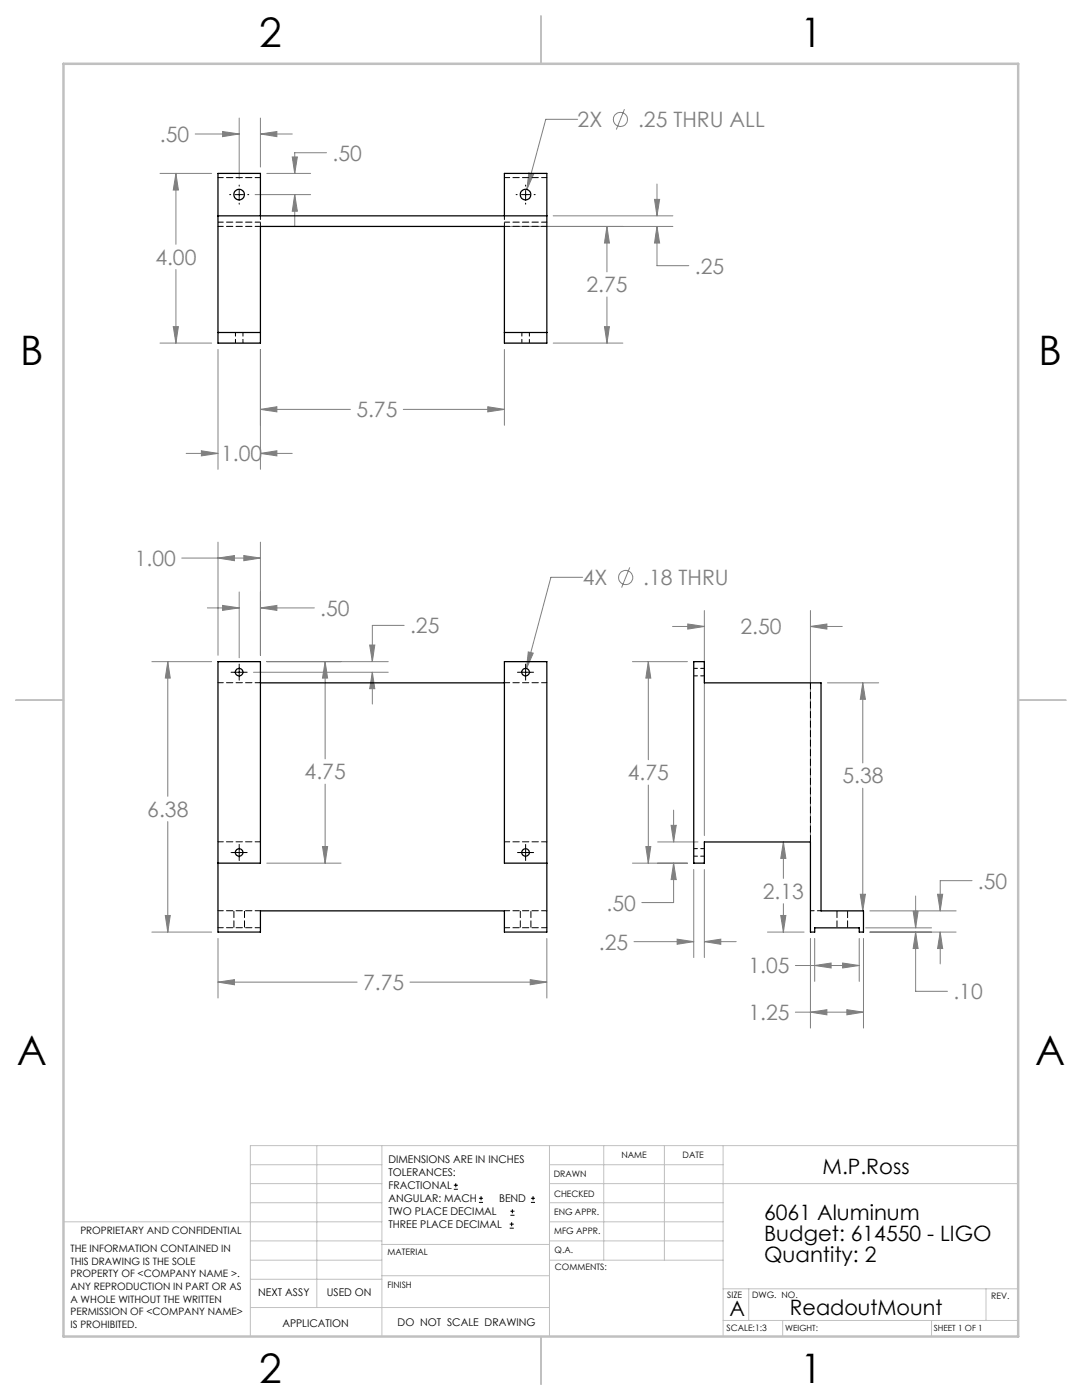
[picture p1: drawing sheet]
<svg xmlns="http://www.w3.org/2000/svg" width="216mm" height="279mm" viewBox="0 0 216 279" stroke-linecap="round" stroke-linejoin="round" font-family="sans-serif">
<g fill="none" stroke="#808080" stroke-width=".2">
<path d="M31.9 34.6h10.3M35.1 34.6v14.2M35.1 34.6l.5 3.3h-1zM38.9 26.7h8.8M44.4 26.2l3.3 .5-3.3 .6zM47.7 23.6v12.1M50.9 38.8h11.1M52 23.6v9.7M52 26.7h6.3M52 26.7l3.2-.5v1.1zM53.2 34.6h8.8M58.3 31.3h1l-.5 3.3z"/>
<path d="M58.8 38.8v6.4M58.8 38.8l.5 3.4h-1zM65.2 30.5h-6.4v4.1M105.5 34.5l1 .3-1.4 3zM115.3 23.8h-6.4l-3.8 14M124.6 21.8l-1.6 4.1M130.6 39.8h1l-.5 3.3zM131.1 36.7v6.4M35.1 53.8v14.7M101.9 45.2h32.4M110.4 43.1h23.9M121.1 45.2l.5 3.3h-1z"/>
<path d="M121.1 45.2v9.1M121.1 59.3v9.2M131.1 45.2v7.8h6.3M131.1 45.2l.5 3.3h-1zM31.9 68.5h10.3M34.6 65.2h1l-.5 3.3zM43.5 69.7v24M52 69.7v24M100.6 69.7v15.2M110.4 68.5h13.9M120.6 65.2h1l-.5 3.3zM37.1 90.5h6.4"/>
<path d="M40.2 90l3.3 .5-3.3 .5zM52 81.7h17.9M52 90.5h6.3M52 81.7l3.2-.5v1zM52 90.5l3.2-.5v1zM80.5 81.7h20.1M97.3 81.2l3.3 .5-3.3 .5zM36.3 111.4h15.7M43.5 108.2v22.6M43.5 111.4l3.3-.5v1zM47.7 118.1v13.2M48.6 110.9l3.4 .5-3.4 .5z"/>
<path d="M52 108.2v22.6M116.3 115.2h-6.4l-4.8 18.2M125.7 113.2l-1.7 4.1M30.3 132h11.9M33.5 132v26.9M33.5 132l.5 3.3h-1zM41.4 121.3h6.3M44.4 120.8l3.3 .5-3.3 .5zM50.6 134.2h26.9M52 121.3h10.7M52 121.3l3.2-.5v1zM53.2 132h24.3"/>
<path d="M64.9 132v19.4M64.9 132l.5 3.3h-1.1zM73.8 128.7h1l-.5 3.3zM74.3 134.2l.5 3.2h-1zM74.3 134.2v6.3M80.6 124.8h-6.3v7.2M105.4 130.1l1 .3-1.3 3zM126.2 132h11M129.4 132l.5 3.3h-1zM129.4 132v19.6M134.2 125h6.3M137.2 124.5l3.3 .5-3.3 .6z"/>
<path d="M140.5 121.8v45M161.7 125l3.3-.5v1.1zM161.7 121.8v45M161.7 125h6.4M165.1 136.3h10.2M172.2 136.3v16M172.2 136.3l.5 3.3h-1zM64.9 156.5v15.8M129.4 156.7v15.6M172.2 157.3v24.5M33.5 164v22M53.2 172.3h14.9"/>
<path d="M64.3 168.9h1.1l-.5 3.4zM126.2 172.3h11M128.9 168.9h1l-.5 3.4zM131.2 168h8.1M133.9 164.7h1l-.5 3.3zM134.4 172.3v7.8h-6.3M134.4 161.7v6.3M134.4 172.3l.5 3.2h-1zM138.4 173.5v17.6M140.5 173.5v17.6M156.3 168v7.3M156.3 168l.5 3.3h-1z"/>
<path d="M171.7 178.5h1l-.5 3.3zM182.7 178.8v6.4M187.1 178.5h1l-.5 3.3zM194 175.8h-6.4v6M30.3 186h11.9M33 182.7h1l-.5 3.3zM43.5 187.3v11.9M43.5 196h27.8M43.5 196l3.3-.5v1zM81.8 196h27.3M105.8 195.5l3.3 .5-3.3 .5zM109.1 187.3v11.9"/>
<path d="M126.5 187.9h11.9M135.1 187.4l3.3 .5-3.3 .6zM140.5 187.9l3.3-.5v1.1zM140.5 187.9h6.4M153.1 186h7.3M155.8 182.7h1l-.5 3.3zM156.3 180.3v5.7M158.7 192.7h12.7M161.7 187.3v17.9M162.6 192.7l3.2-.5v1zM162.6 187.3v8.6M168.1 192.2l3.4 .5-3.4 .5z"/>
<path d="M171.4 187.3v8.6M172.3 187.3v17.9M172.7 185.2h13.2M173.6 186h17.2M173.6 181.8h17.2M182.2 181.9h1l-.5 3.3zM182.7 186l.5 3.3h-1zM182.7 186v11.8h6.4M187.6 186l.5 3.3h-1zM187.6 186v6.4M158.7 202h13.6M161.7 202l3.3-.5v1z"/>
<path d="M169 201.5l3.3 .5-3.3 .5z"/>
<circle cx="123.8" cy="23.8" r="1.41"/>
<circle cx="124.8" cy="115.3" r="1.41"/>
</g>
<g fill="none" stroke="#000" stroke-width=".2">
<path d="M45.8 38.8h.2M46.9 38.8h1.7M47.7 36.9v.2M47.7 38v1.7M49.4 38.8h.2M103 38.8h.2M104 38.8h1.7M104.9 36.9v.2M104.9 38v1.7M106.6 38.8h.2M47.7 40.5v.2M104.9 40.5v.2"/>
<path d="M46.1 134.2h3.2M47.7 132.5v3.2M103.3 134.2h3.2M104.9 132.5v3.2M46.1 170.1h3.2M47.7 168.5v3.2M103.3 170.1h3.2M104.9 168.5v3.2M90.6 237.3h.8M90.6 236.5h.8M90.9 236.1v.9M95.6 240h.8"/>
<path d="M95.6 239.1h.8M96 238.7v.8M105.9 240h.9M105.9 239.1h.9M106.4 238.7v.8M101.7 245.1h.8M101.7 244.3h.8M101.8 242.5h.9M101.8 241.7h.9M102.1 243.9v.8M102.2 241.3v.8"/>
</g>
<g fill="none" stroke="#c0c0c0" stroke-width=".2">
<path d="M50 232.4h26.2M50 236.2h26.2M63.2 228.6v32.3M76.2 228.6v38.1M109.6 228.6v38.1M109.6 232.4h34.7M109.6 236.2h93.6M120.5 228.6v22.9M132.6 228.6v22.9M144.3 228.6v38.1M203.2 228.6h-153.2v38.1M12.7 243.8h63.5"/>
<path d="M50 251.5h26.2M50 240h26.2M50 247.7h26.2M50 255.3h26.2M76.2 254.6h33.4M76.2 248.4h33.4M109.6 251.5h34.7M109.6 243.8h34.7M109.6 240h34.7M109.6 247.7h34.7M144.3 257.2h58.9M149.4 257.2v6.3"/>
<path d="M196.7 257.2v6.3M50 260.9h59.6M144.3 263.5h58.9M156.2 263.5v3.2M185.9 263.5v3.2"/>
</g>
<path d="M108 3.2v9.5M3.1 139.7h9.6M203.2 139.7h9.5M108 266.7v9.6" fill="none" stroke="#c0c0c0" stroke-width=".25"/>
<path d="M12.7 12.7h190.5v254h-190.5z" fill="none" stroke="#c0c0c0" stroke-width=".5"/>
<path d="M33.5 132l.5 3.3h-1zM33 182.7h1l-.5 3.3zM43.5 196l3.3-.5v1zM105.8 195.5l3.3 .5-3.3 .5zM64.9 132l.5 3.3h-1.1zM64.3 168.9h1.1l-.5 3.4zM48.6 110.9l3.4 .5-3.4 .5zM43.5 111.4l3.3-.5v1zM105.4 130.1l-.3 3.3 1.3-3zM74.3 134.2l.5 3.2h-1zM73.8 128.7h1l-.5 3.3zM44.4 120.8l3.3 .5-3.3 .5zM52 121.3l3.2-.5v1zM187.1 178.5h1l-.5 3.3zM187.6 186l.5 3.3h-1zM172.2 136.3l.5 3.3h-1zM171.7 178.5h1l-.5 3.3zM133.9 164.7h1l-.5 3.3zM134.4 172.3l.5 3.2h-1zM128.9 168.9h1l-.5 3.4zM129.4 132l.5 3.3h-1zM169 201.5l3.3 .5-3.3 .5zM161.7 202l3.3-.5v1zM168.1 192.2l3.4 .5-3.4 .5zM162.6 192.7l3.2-.5v1zM182.7 186l.5 3.3h-1zM182.2 181.9h1l-.5 3.3zM140.5 187.9l3.3-.5v1.1zM135.1 187.4l3.3 .5-3.3 .6zM156.3 168l.5 3.3h-1zM155.8 182.7h1l-.5 3.3zM137.2 124.5l3.3 .5-3.3 .6zM161.7 125l3.3-.5v1.1zM97.3 81.2l3.3 .5-3.3 .5zM52 81.7l3.2-.5v1zM52 90.5l3.2-.5v1zM40.2 90l3.3 .5-3.3 .5zM35.1 34.6l.5 3.3h-1zM34.6 65.2h1l-.5 3.3zM105.5 34.5l-.4 3.3 1.4-3zM120.6 65.2h1l-.5 3.3zM121.1 45.2l.5 3.3h-1zM131.1 45.2l.5 3.3h-1zM130.6 39.8h1l-.5 3.3zM44.4 26.2l3.3 .5-3.3 .6zM52 26.7l3.2-.5v1.1zM58.8 38.8l.5 3.4h-1zM58.3 31.3h1l-.5 3.3z" fill="#808080"/>
<g fill="none" stroke="#000" stroke-width=".25">
<path d="M43.5 43.1h65.6M52 43.1v-8.5h-8.5v33.9h8.5v-23.3h48.6v23.3h8.5v-33.9h-8.5v8.5M43.5 66.4h8.5M100.6 66.4h8.5M52 136.3h48.6M138.4 132h2.1v4.3h23.3v45.5h8.5v4.2h-.9v-.8h-8.8v.8h-.9v-18h-21.2v4.3h-2.1zM43.5 172.3h8.5v-40.3h-8.5v54h8.5v-4.2h48.6v4.2h8.5v-54h-8.5v40.3h8.5"/>
<circle cx="47.7" cy="38.8" r="1.07"/>
<circle cx="104.9" cy="38.8" r="1.07"/>
<circle cx="47.7" cy="134.1" r=".75"/>
<circle cx="104.9" cy="134.1" r=".75"/>
<circle cx="47.7" cy="170.1" r=".75"/>
<circle cx="104.9" cy="170.1" r=".75"/>
</g>
<g fill="none" stroke="#000" stroke-width=".2" stroke-dasharray="1.3 .6" stroke-dashoffset=".2">
<path d="M52 35.4h-8.5M100.6 35.4h8.5M52 45.2h-8.5M52 44.3h-8.5M100.6 45.2h8.5M100.6 44.3h8.5M43.5 136.2h8.5M109.1 136.2h-8.5M52 168h-8.5M100.6 168h8.5M52 185.1h-8.5M52 181.8h-8.5"/>
<path d="M100.6 185.1h8.5M100.6 181.8h8.5"/>
</g>
<path d="M46.7 181.8v3.3M48.8 185.1v-3.3M103.8 181.8v3.3M105.9 185.1v-3.3M167 181.8v3.3M169.1 185.1v-3.3" fill="none" stroke="#000" stroke-width=".2" stroke-dasharray="1.3 .6" stroke-dashoffset="-.1"/>
<path d="M161.7 168v-31.8" fill="none" stroke="#000" stroke-width=".2" stroke-dasharray="1.3 .6"/>
<path d="M52 45.2v-2.1M100.6 45.2v-2.1M47 66.3v2.2M48.5 68.5v-2.2M104.1 66.3v2.2M105.6 68.5v-2.2M138.4 134.9h2.2M140.6 133.4h-2.2M138.4 170.9h2.2M140.6 169.4h-2.2M161.7 181.8h2.1" fill="none" stroke="#000" stroke-width=".2" stroke-dasharray="1.3 .6" stroke-dashoffset=".5"/>
<g font-size="8.1">
<text x="51.7" y="9.3">2</text>
<text x="159.7" y="9.3">1</text>
<text x="4" y="72.8">B</text>
<text x="207.2" y="72.8">B</text>
<text x="3.3" y="212.5">A</text>
<text x="206.5" y="212.5">A</text>
<text x="51.7" y="276">2</text>
<text x="159.7" y="276">1</text>
</g>
<g font-size="4.2" fill="#808080">
<text x="31.9" y="28.3">.50</text>
<text x="115.3" y="25.4">2X</text>
<text x="127.3" y="25.4">.25 THRU ALL</text>
<text x="66.4" y="32.1">.50</text>
<text x="31" y="52.9">4.00</text>
<text x="117" y="58.3">2.75</text>
<text x="138.6" y="54.6">.25</text>
<text x="71.1" y="83.3">5.75</text>
<text x="44.1" y="92.1">1.00</text>
<text x="26.9" y="113">1.00</text>
<text x="116.3" y="116.8">4X</text>
<text x="128.4" y="116.8">.18 THRU</text>
<text x="63.9" y="122.9">.50</text>
<text x="81.8" y="126.4">.25</text>
<text x="147.7" y="126.6">2.50</text>
<text x="60.8" y="155.6">4.75</text>
<text x="125.3" y="155.7">4.75</text>
<text x="168.1" y="156.4">5.38</text>
<text x="29.4" y="163">6.38</text>
<text x="152.2" y="179.4">2.13</text>
<text x="195.1" y="177.3">.50</text>
<text x="121" y="181.7">.50</text>
<text x="119.5" y="189.5">.25</text>
<text x="72.4" y="197.6">7.75</text>
<text x="149.3" y="194.3">1.05</text>
<text x="149.3" y="203.6">1.25</text>
<text x="190.2" y="199.4">.10</text>
</g>
<g font-size="4.2">
<text x="164.1" y="234.3">M.P.Ross</text>
<text x="152.5" y="243.5">6061 Aluminum</text>
<text x="152.5" y="247.7">Budget: 614550 - LIGO</text>
<text x="152.5" y="251.9">Quantity: 2</text>
<text x="145.6" y="262.7">A</text>
<text x="157.6" y="262.4">ReadoutMount</text>
</g>
<g font-size="2.1">
<text x="77.5" y="232.2">DIMENSIONS ARE IN INCHES</text>
<text x="77.5" y="234.7">TOLERANCES:</text>
<text x="77.5" y="237.3">FRACTIONAL</text>
<text x="77.5" y="239.9">ANGULAR: MACH</text>
<text x="99.6" y="239.9">BEND</text>
<text x="77.5" y="242.5">TWO PLACE DECIMAL</text>
<text x="77.5" y="245.1">THREE PLACE DECIMAL</text>
<text x="51.5" y="258.7">NEXT ASSY</text>
<text x="65.2" y="258.6">USED ON</text>
<text x="56.3" y="264.8">APPLICATION</text>
<text x="79.3" y="264.6">DO NOT SCALE DRAWING</text>
</g>
<g font-size="2">
<text x="14.1" y="249.9">THE INFORMATION CONTAINED IN</text>
<text x="16" y="246.3">PROPRIETARY AND CONFIDENTIAL</text>
<text x="14.1" y="252.4">THIS DRAWING IS THE SOLE</text>
<text x="14.1" y="254.9">PROPERTY OF &lt;COMPANY NAME &gt;.</text>
<text x="14.1" y="257.4">ANY REPRODUCTION IN PART OR AS</text>
<text x="14.1" y="260">A WHOLE WITHOUT THE WRITTEN</text>
<text x="14.1" y="262.5">PERMISSION OF &lt;COMPANY NAME&gt;</text>
<text x="14.1" y="265">IS PROHIBITED.</text>
</g>
<g font-size="1.8">
<text x="124" y="231.1">NAME</text>
<text x="136.2" y="231.1">DATE</text>
<text x="110.5" y="234.8">DRAWN</text>
<text x="110.5" y="238.9">CHECKED</text>
<text x="110.6" y="242.5">ENG APPR.</text>
<text x="77.3" y="250.5">MATERIAL</text>
<text x="110.6" y="246.3">MFG APPR.</text>
<text x="110.7" y="250">Q.A.</text>
<text x="77.3" y="257">FINISH</text>
<text x="110.7" y="253.5">COMMENTS:</text>
<text x="145.1" y="259">SIZE</text>
<text x="150.1" y="259.1">DWG. NO.</text>
<text x="197.8" y="259.2">REV.</text>
<text x="145" y="265.7">SCALE:1:3</text>
</g>
<g font-size="1.7">
<text x="156.7" y="265.7">WEIGHT:</text>
<text x="186.3" y="265.7">SHEET 1 OF 1</text>
</g>
</svg>
